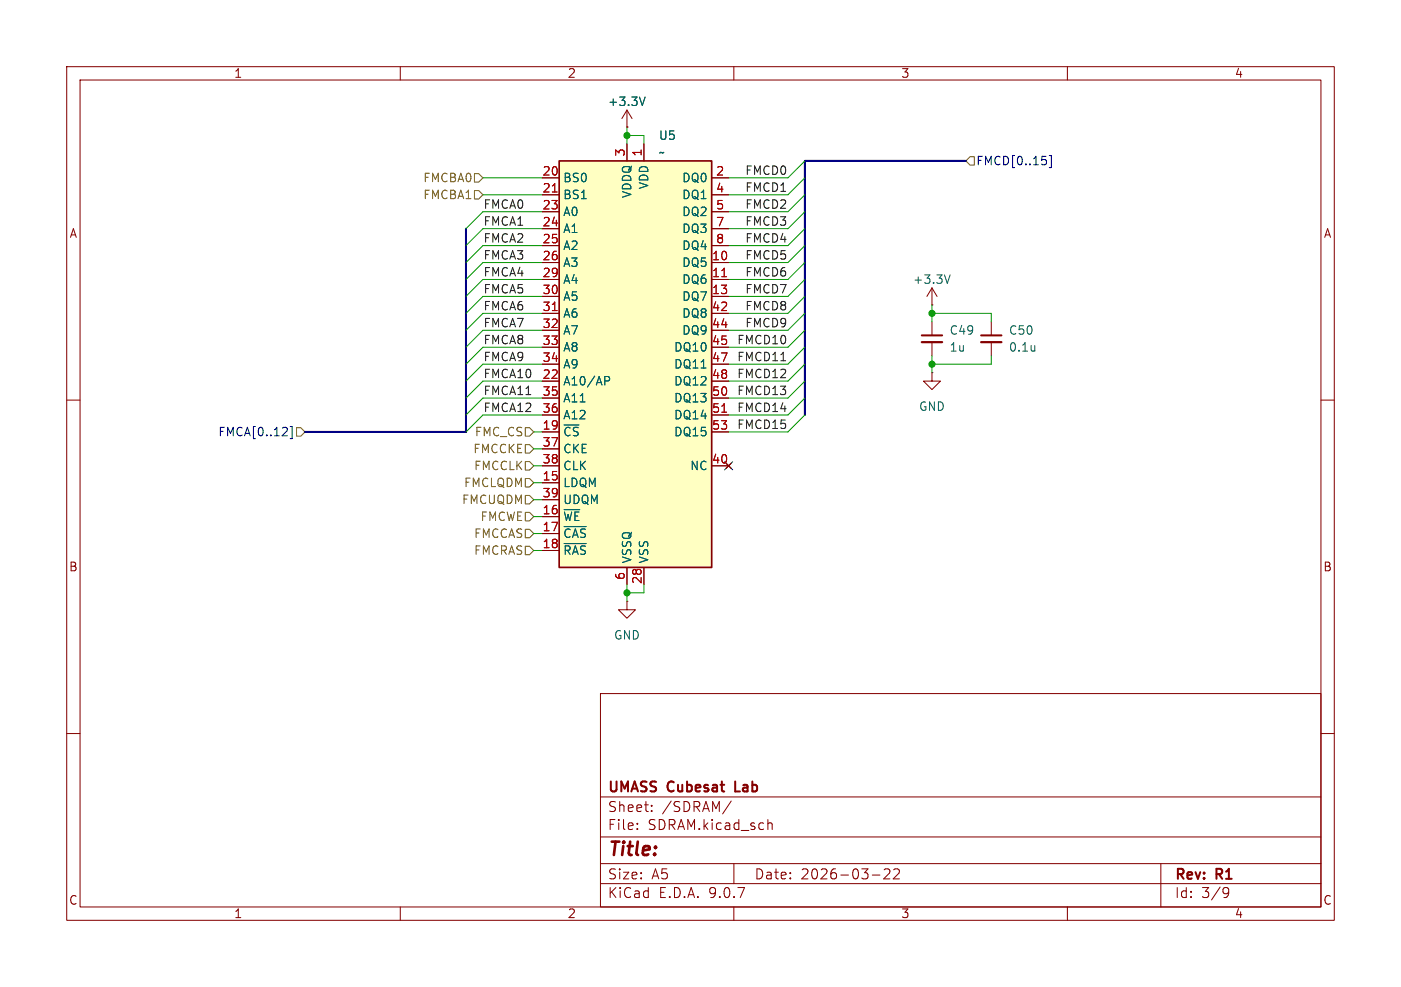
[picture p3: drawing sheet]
<svg xmlns="http://www.w3.org/2000/svg" width="210mm" height="148mm" viewBox="0 0 210 148" stroke-linecap="round" stroke-linejoin="round" font-family="sans-serif">
<g fill="none" stroke="#840000" stroke-width=".15">
<path d="M10 10h190v128h-190zM12 12h186v124h-186zM60 10v2M110 10v2M160 10v2M10 60h2M198 60h2M10 110h2M90 104h108v32h-108zM90 119.5h108M198 110h2M60 136v2"/>
<path d="M90 132.5h108M90 129.5h108M90 125.5h108M95.5 124.2v.2M95.5 123.5v.1M97.7 121.5v.2M97.7 120.8v.1M109.6 120.1l-1.3 1.9M110 136v2M110 129.5v3M115.1 122.9v1.5M115.1 123.5a.37 .37 0 0 1 .7 .1v.8"/>
<path d="M130.8 131.2h1.1M132.5 130.4l.3-.1 .5 .1a.41 .41 0 0 1 0 .5l-.8 .9h.9M134 130.4l.2-.1 .5 .1a.41 .41 0 0 1 .1 .5l-.9 .9h.9M160 136v2M174 129.5v6.5M183.6 133.1h.3l.2 .1a.99 .99 0 0 1-.3 1.4h-.3M184.2 133.7l-.3 .3h-.3"/>
</g>
<path d="M110.2 117.2v1.5h.7" fill="none" stroke="#840000" stroke-width=".3"/>
<path d="M83.8 24.1h22.9v61h-22.9z" fill="#ffffc2"/>
<path d="M83.8 24.1h22.9v61h-22.9z" fill="none" stroke="#840000" stroke-width=".25"/>
<g fill="none" stroke="#840000" stroke-width=".15">
<path d="M94 19.1h.1M94 16.5v2.6M94 16.5l-.8 1.3M94 16.5l.7 1.3M81.3 26.7h2.5M81.3 29.2h2.5M81.3 31.8h2.5M81.3 34.3h2.5M81.3 36.8h2.5M81.3 39.4h2.5M94 21.6v2.5M96.5 21.6v2.5"/>
<path d="M106.7 26.7h2.5M106.7 29.2h2.5M106.7 31.8h2.5M106.7 34.3h2.5M106.7 36.8h2.5M106.7 39.4h2.5M81.3 41.9h2.5M81.3 44.5h2.5M81.3 47h2.5M81.3 49.5h2.5M81.3 52.1h2.5M81.3 54.6h2.5"/>
<path d="M81.3 57.2h2.5M81.3 59.7h2.5M106.7 41.9h2.5M106.7 44.5h2.5M106.7 47h2.5M106.7 49.5h2.5M106.7 52.1h2.5M106.7 54.6h2.5M106.7 57.2h2.5M106.7 59.7h2.5M139.7 45.7h.1M139.7 55.9v1.3h1.3l-1.3 1.2-1.3-1.2h1.3"/>
<path d="M139.7 55.9h.1M139.7 43.2v2.5M139.7 48.3v2M139.7 51.3v2M139.7 43.2l-.8 1.3M139.7 43.2l.8 1.3M148.6 48.3v2M148.6 51.3v2M81.3 62.2h2.5M81.3 64.8h2.5M81.3 67.3h2.5M81.3 69.9h2.5"/>
<path d="M81.3 72.4h2.5M81.3 74.9h2.5M81.3 77.5h2.5M106.7 62.2h2.5M106.7 64.8h2.5M106.7 69.9h2.5M108.8 69.5l.8 .7M109.6 69.5l-.8 .7M81.3 80h2.5M81.3 82.6h2.5M94 90.2v1.2h1.2l-1.2 1.3-1.3-1.3h1.3M94 90.2h.1"/>
<path d="M94 85.1v2.5M96.5 85.1v2.5"/>
</g>
<path d="M82.8 28.8h.7M82.8 46.6h.7M108.2 41.5h.7M108.2 61.8h.7" fill="none" stroke="#a90000" stroke-width=".15"/>
<path d="M96.7 14.5l-.4 1.3M90.7 56.5h.4l.3 .2-.1 .4h-.6M142.4 41.2l-.4 1.3M155.1 51.8v.9M155.1 52.5v.1M84.6 79h3.3M84.6 81.5h3.3" fill="none" stroke="#006464" stroke-width=".15"/>
<path d="M138.2 50.3h3M147.1 50.3h3" fill="none" stroke="#840000" stroke-width=".3"/>
<path d="M138.2 51.3h3M147.1 51.3h3" fill="none" stroke="#840000" stroke-width=".33"/>
<path d="M71.1 26h.7l.6 .7-.6 .6h-.7zM71.1 28.6h.7l.6 .6-.6 .6h-.7zM145.4 23.5h.6v1.3h-.6l-.6-.7zM44.4 64.1h.7l.6 .7-.6 .6h-.7zM78.7 74.3h.7l.6 .6-.6 .7h-.7zM78.7 71.8h.7l.6 .6-.6 .6h-.7zM78.7 69.2h.7l.6 .7-.6 .6h-.7zM78.7 76.8h.7l.6 .7-.6 .6h-.7zM78.7 66.7h.7l.6 .6-.6 .6h-.7zM78.7 64.1h.7l.6 .7-.6 .6h-.7zM78.7 79.4h.7l.6 .6-.6 .6h-.7zM78.7 81.9h.7l.6 .7-.6 .6h-.7z" fill="none" stroke="#725600" stroke-width=".15"/>
<path d="M156.2 23.4h.6M156.7 24l.2 .2-.2 .4M157.3 23.3h.3v1.8h-.3M42.3 65.3h.8M43 64.2v.4M43.5 64h.3v1.8h-.3M108.6 69.2l1.2 1.3M109.8 69.2l-1.2 1.3" fill="none" stroke="#000084" stroke-width=".15"/>
<path d="M117 54.1h.8" fill="none" stroke="#0f0f0f" stroke-width=".15"/>
<path d="M69.8 34.3v30.5h-24.1M144.8 24.1h-24.2v38.1" fill="none" stroke="#000084" stroke-width=".3"/>
<g fill="none" stroke="#009600" stroke-width=".15">
<path d="M94 19.1v2.5M72.4 29.2h8.9M72.4 26.7h8.9M81.3 31.8h-8.9l-2.6 2.5M81.3 34.3h-8.9l-2.6 2.5M81.3 39.4h-8.9l-2.6 2.5M81.3 36.8h-8.9l-2.6 2.6M94 20.3h2.5v1.3M120.6 39.4l-2.5 2.5h-8.9M120.6 26.7l-2.5 2.5h-8.9M120.6 29.2l-2.5 2.6h-8.9M120.6 24.1l-2.5 2.6h-8.9"/>
<path d="M120.6 31.8l-2.5 2.5h-8.9M120.6 36.8l-2.5 2.6h-8.9M120.6 34.3l-2.5 2.5h-8.9M81.3 52.1h-8.9l-2.6 2.5M81.3 57.2h-8.9l-2.6 2.5M81.3 54.6h-8.9l-2.6 2.6M81.3 59.7h-8.9l-2.6 2.5M81.3 47h-8.9l-2.6 2.5M81.3 41.9h-8.9l-2.6 2.6M81.3 44.5h-8.9l-2.6 2.5M81.3 49.5h-8.9l-2.6 2.6M120.6 49.5l-2.5 2.6h-8.9"/>
<path d="M120.6 54.6l-2.5 2.6h-8.9M120.6 52.1l-2.5 2.5h-8.9M120.6 57.2l-2.5 2.5h-8.9M120.6 44.5l-2.5 2.5h-8.9M120.6 41.9l-2.5 2.6h-8.9M120.6 59.7l-2.5 2.5h-8.9M120.6 47l-2.5 2.5h-8.9M139.7 47h8.9v1.3M139.7 45.7v2.6M139.7 53.3v2.6M148.6 53.3v1.3h-8.9M80 72.4h1.3"/>
<path d="M80 64.8h1.3M80 67.3h1.3M80 74.9h1.3M80 69.9h1.3M80 77.5h1.3M81.3 62.2h-8.9l-2.6 2.6M120.6 62.2l-2.5 2.6h-8.9M80 80h1.3M80 82.6h1.3M94 87.6v2.6M96.5 87.6v1.3h-2.5"/>
</g>
<g fill="#009600" stroke="#009600" stroke-width=".15">
<circle cx="94" cy="88.9" r=".46"/>
<circle cx="94" cy="20.3" r=".46"/>
<circle cx="139.7" cy="54.6" r=".46"/>
<circle cx="139.7" cy="47" r=".46"/>
</g>
<text font-size="2.8" fill="#840000" x="91" y="128.9">Title:</text>
<g font-size="2.1" fill="#840000">
<text x="91" y="119.2">UMASS</text>
<text x="100.2" y="119.2">Cubesat</text>
<text x="110.8" y="119.2">Lab</text>
<text x="91" y="124.7">File:</text>
<text x="91" y="122">Sheet:</text>
<text x="97.1" y="124.7">SDRAM.kicad_sch</text>
<text x="99.2" y="122">/SDRAM/</text>
<text x="91" y="134.9">KiCad</text>
<text x="91" y="132.1">Size:</text>
<text x="97.7" y="132.1">A5</text>
<text x="98.7" y="134.9">E.D.A.</text>
<text x="106.3" y="134.9">9.0.7</text>
<text x="113" y="132.1">Date:</text>
<text x="120" y="132.1">2026-03-22</text>
<text x="176" y="132.3">Rev:</text>
<text x="176" y="134.9">Id:</text>
<text x="180.1" y="134.9">3/9</text>
<text x="182.4" y="132.3">R1</text>
</g>
<g font-size="1.8" fill="#840000">
<text x="35" y="11.9">1</text>
<text x="85" y="11.9">2</text>
<text x="135" y="11.9">3</text>
<text x="185" y="11.9">4</text>
<text x="10.3" y="35.9">A</text>
<text x="198.4" y="35.9">A</text>
<text x="10.3" y="85.9">B</text>
<text x="198.3" y="85.9">B</text>
<text x="10.3" y="135.9">C</text>
<text x="35" y="137.9">1</text>
<text x="85" y="137.9">2</text>
<text x="135" y="137.9">3</text>
<text x="185" y="137.9">4</text>
<text x="198.3" y="135.9">C</text>
</g>
<g font-size="1.8" fill="#006464">
<text x="91" y="16.1">+3.3V</text>
<text x="98.7" y="23.7">~</text>
<text x="98.7" y="21.2">U5</text>
<text x="84.3" y="27.5">BS0</text>
<text x="94.8" y="29.8" transform="rotate(-90 94.8 29.8)">VDDQ</text>
<text x="97.4" y="28.5" transform="rotate(-90 97.4 28.5)">VDD</text>
<text x="102.2" y="27.5">DQ0</text>
<text x="84.3" y="30.1">BS1</text>
<text x="84.3" y="32.6">A0</text>
<text x="84.3" y="35.2">A1</text>
<text x="102.2" y="30.1">DQ1</text>
<text x="102.2" y="32.6">DQ2</text>
<text x="102.2" y="35.2">DQ3</text>
<text x="84.3" y="37.7">A2</text>
<text x="84.3" y="40.2">A3</text>
<text x="102.2" y="37.7">DQ4</text>
<text x="102.2" y="40.2">DQ5</text>
<text x="84.3" y="42.8">A4</text>
<text x="84.3" y="45.3">A5</text>
<text x="84.3" y="47.9">A6</text>
<text x="102.2" y="42.8">DQ6</text>
<text x="102.2" y="45.3">DQ7</text>
<text x="102.2" y="47.9">DQ8</text>
<text x="136.8" y="42.8">+3.3V</text>
<text x="84.3" y="50.4">A7</text>
<text x="84.3" y="52.9">A8</text>
<text x="100.9" y="52.9">DQ10</text>
<text x="102.2" y="50.4">DQ9</text>
<text x="142.2" y="52.9">1u</text>
<text x="142.2" y="50.4">C49</text>
<text x="151.1" y="50.4">C50</text>
<text x="151.1" y="52.9">0.1u</text>
<text x="84.3" y="55.5">A9</text>
<text x="84.3" y="58">A10/AP</text>
<text x="100.9" y="55.5">DQ11</text>
<text x="100.9" y="58">DQ12</text>
<text x="84.3" y="60.6">A11</text>
<text x="84.3" y="63.1">A12</text>
<text x="84.3" y="65.6">~{CS}</text>
<text x="100.9" y="60.6">DQ13</text>
<text x="100.9" y="63.1">DQ14</text>
<text x="100.9" y="65.6">DQ15</text>
<text x="137.7" y="61.8">GND</text>
<text x="84.3" y="68.2">CKE</text>
<text x="84.3" y="70.7">CLK</text>
<text x="103.4" y="70.7">NC</text>
<text x="84.3" y="73.3">LDQM</text>
<text x="84.3" y="75.8">UDQM</text>
<text x="84.3" y="78.3">~{WE}</text>
<text x="84.3" y="80.9">~{CAS}</text>
<text x="84.3" y="83.4">~{RAS}</text>
<text x="94.8" y="84.6" transform="rotate(-90 94.8 84.6)">VSSQ</text>
<text x="97.4" y="84.6" transform="rotate(-90 97.4 84.6)">VSS</text>
<text x="91.9" y="96.1">GND</text>
</g>
<g font-size="1.8" fill="#a90000">
<text x="93.7" y="23.6" transform="rotate(-90 93.7 23.6)">3</text>
<text x="96.3" y="23.6" transform="rotate(-90 96.3 23.6)">1</text>
<text x="81.2" y="26.4">20</text>
<text x="81.2" y="29">21</text>
<text x="107.2" y="26.4">2</text>
<text x="107.2" y="29">4</text>
<text x="81.2" y="31.5">23</text>
<text x="81.2" y="34">24</text>
<text x="107.2" y="31.5">5</text>
<text x="107.2" y="34">7</text>
<text x="81.2" y="36.6">25</text>
<text x="81.2" y="39.1">26</text>
<text x="81.2" y="41.7">29</text>
<text x="106.6" y="39.1">10</text>
<text x="106.6" y="41.7">11</text>
<text x="107.2" y="36.6">8</text>
<text x="81.2" y="44.2">30</text>
<text x="81.2" y="46.7">31</text>
<text x="106.6" y="44.2">13</text>
<text x="106.6" y="46.7">42</text>
<text x="81.2" y="49.3">32</text>
<text x="81.2" y="51.8">33</text>
<text x="106.6" y="49.3">44</text>
<text x="106.6" y="51.8">45</text>
<text x="81.2" y="54.4">34</text>
<text x="81.2" y="56.9">22</text>
<text x="81.2" y="59.4">35</text>
<text x="106.6" y="54.4">47</text>
<text x="106.6" y="56.9">48</text>
<text x="106.6" y="59.4">50</text>
<text x="81.2" y="62">36</text>
<text x="81.2" y="64.5">19</text>
<text x="106.6" y="62">51</text>
<text x="106.6" y="64.5">53</text>
<text x="81.2" y="67.1">37</text>
<text x="81.2" y="69.6">38</text>
<text x="106.6" y="69.6">40</text>
<text x="81.2" y="72.1">15</text>
<text x="81.2" y="74.7">39</text>
<text x="81.2" y="77.2">16</text>
<text x="81.2" y="79.8">17</text>
<text x="81.2" y="82.3">18</text>
<text x="93.7" y="87.1" transform="rotate(-90 93.7 87.1)">6</text>
<text x="96.3" y="87.7" transform="rotate(-90 96.3 87.7)">28</text>
</g>
<g font-size="1.8" fill="#725600">
<text x="63.3" y="27.5">FMCBA0</text>
<text x="63.3" y="30.1">FMCBA1</text>
<text x="71.1" y="65.6">FMC_CS</text>
<text x="70.8" y="68.2">FMCCKE</text>
<text x="71" y="70.7">FMCCLK</text>
<text x="69.2" y="75.8">FMCUQDM</text>
<text x="69.5" y="73.3">FMCLQDM</text>
<text x="71" y="83.4">FMCRAS</text>
<text x="71" y="80.9">FMCCAS</text>
<text x="71.9" y="78.3">FMCWE</text>
</g>
<g font-size="1.8" fill="#0f0f0f">
<text x="111.6" y="26.3">FMCD0</text>
<text x="111.6" y="28.9">FMCD1</text>
<text x="72.4" y="33.9">FMCA1</text>
<text x="72.4" y="31.4">FMCA0</text>
<text x="111.6" y="31.4">FMCD2</text>
<text x="111.6" y="33.9">FMCD3</text>
<text x="72.4" y="36.5">FMCA2</text>
<text x="72.4" y="39">FMCA3</text>
<text x="72.4" y="41.6">FMCA4</text>
<text x="111.6" y="36.5">FMCD4</text>
<text x="111.6" y="39">FMCD5</text>
<text x="111.6" y="41.6">FMCD6</text>
<text x="72.4" y="46.6">FMCA6</text>
<text x="72.4" y="44.1">FMCA5</text>
<text x="111.6" y="44.1">FMCD7</text>
<text x="111.6" y="46.6">FMCD8</text>
<text x="72.4" y="49.2">FMCA7</text>
<text x="72.4" y="51.7">FMCA8</text>
<text x="110.4" y="51.7">FMCD10</text>
<text x="111.6" y="49.2">FMCD9</text>
<text x="72.4" y="56.8">FMCA10</text>
<text x="72.4" y="59.3">FMCA11</text>
<text x="72.4" y="54.3">FMCA9</text>
<text x="110.4" y="56.8">FMCD12</text>
<text x="110.4" y="59.3">FMCD13</text>
<text x="110.4" y="54.3">FMCD11</text>
<text x="72.4" y="61.9">FMCA12</text>
<text x="110.4" y="61.9">FMCD14</text>
<text x="110.4" y="64.4">FMCD15</text>
</g>
<g font-size="1.8" fill="#000084">
<text x="146.2" y="25">FMCD[0..15]</text>
<text x="32.6" y="65.6">FMCA[0..12]</text>
</g>
</svg>
